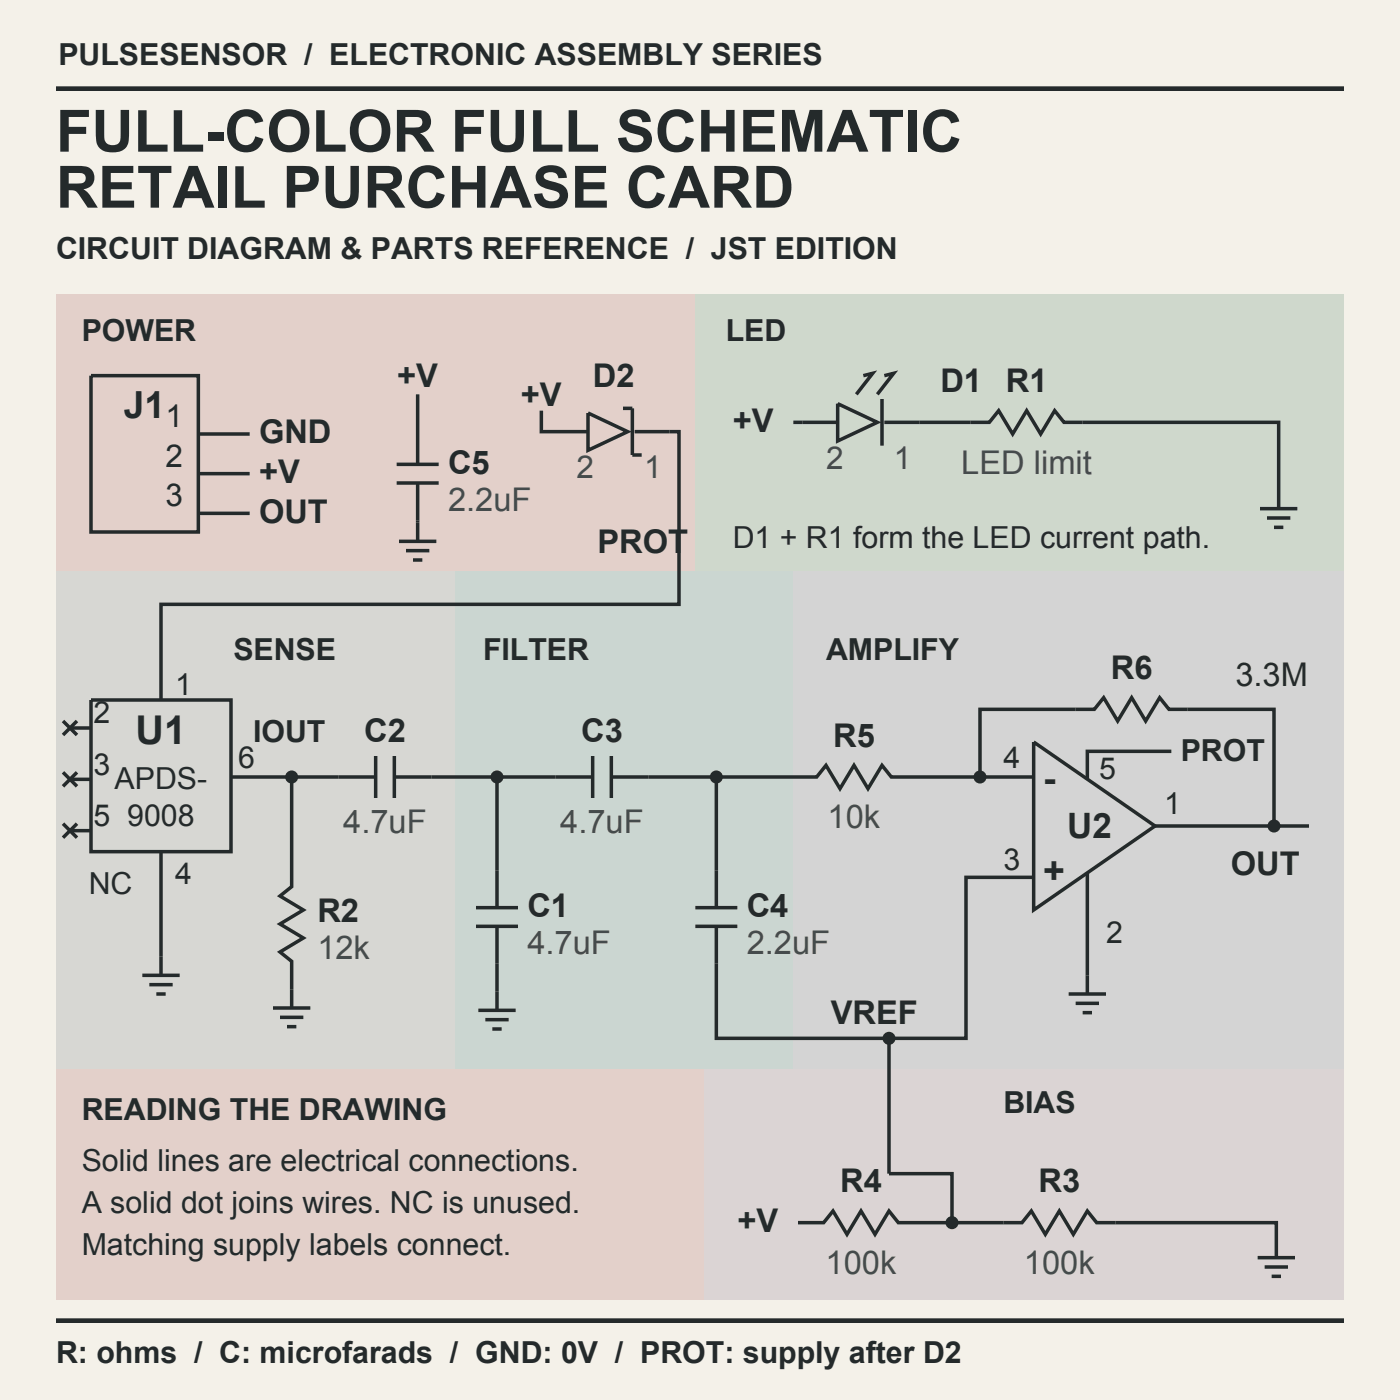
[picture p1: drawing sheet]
<svg xmlns="http://www.w3.org/2000/svg" width="102mm" height="102mm" viewBox="0 0 102 102" stroke-linecap="round" stroke-linejoin="round" font-family="sans-serif">
<path d="M0 0h101.6v101.6h-101.6z" fill-rule="evenodd" fill="#f4f1e9"/>
<path d="M4.1 6.4h93.4" fill="none" stroke="#242a2b" stroke-width=".34"/>
<path d="M4.1 21.3h46.4v20.2h-46.4z" fill-rule="evenodd" fill="#e3d0ca"/>
<path d="M50.5 21.3h47v20.2h-47z" fill-rule="evenodd" fill="#cfd8cc"/>
<path d="M4.1 41.5h28.9v36.1h-28.9z" fill-rule="evenodd" fill="#d7d7d3"/>
<path d="M33 41.5h24.6v36.1h-24.6z" fill-rule="evenodd" fill="#cbd6d1"/>
<path d="M57.6 41.5h39.9v36.1h-39.9z" fill-rule="evenodd" fill="#d4d4d4"/>
<path d="M4.1 77.6h47v16.7h-47z" fill-rule="evenodd" fill="#e3d0ca"/>
<path d="M51.1 77.6h46.4v16.7h-46.4z" fill-rule="evenodd" fill="#dbd4d4"/>
<g fill="none" stroke="#242a2b" stroke-width=".25">
<path d="M6.6 27.3h7.8v11.3h-7.8zM14.4 31.5h3.7M14.4 34.4h3.7M14.4 37.3h3.7M28.8 33.7h3M28.8 35.1h3M29 39.3h2.7M29.5 40h1.7M30.3 28.6v5.1M30.3 35.1v4.2M39.3 29.8v1.5h3.4M42.7 30l2.9 1.3-2.9 1.4z"/>
<path d="M45.2 29.6h.7v3.4h.7M46.1 31.3h3.2v12.6h-37.6v6.9M57.6 30.6h3.2M60.8 29.3l2.9 1.3-2.9 1.4zM62.7 27.3l.6-.2-1.2 1.5M64 29v3.3M64.2 27.3l.7-.2-1.2 1.5M64.2 30.6h7.6l.7-.8 1 1.7 1-1.7 1 1.7 1-1.7 .7 .8h15.6v6.3M91.4 36.9h2.7M91.9 37.6h1.7M92.5 38.3h.6M4.6 52.3l1 1"/>
<path d="M4.6 56l1 1.1M4.6 59.8l1 1M5.1 52.8h1.5M5.1 56.6h1.5M5.6 52.3l-1 1M5.6 56l-1 1.1M5.6 59.8l-1 1M6.6 50.8h10.2v11h-10.2zM16.8 56.4h7.8M30 40.6h.6M5.1 60.3h1.5M10.3 70.8h2.7"/>
<path d="M10.8 71.5h1.7M11.3 72.1h.7M11.7 61.8v9"/>
</g>
<circle cx="21.2" cy="56.4" r=".47" fill="#242a2b"/>
<path d="M21.2 56.4v7.9l-.9 .7 1.7 1-1.7 1.1 1.7 1-1.7 1 .9 .7v3.4M24.6 56.4h2.7M27.3 54.9v3M28.6 56.4h11.7M28.6 54.9v3M19.8 73.2h2.7M20.3 73.8h1.7M20.8 74.5h.7" fill="none" stroke="#242a2b" stroke-width=".25"/>
<circle cx="36.1" cy="56.4" r=".47" fill="#242a2b"/>
<path d="M40.3 56.4h2.7M43 54.9v3M44.4 56.4h13.5M44.4 54.9v3" fill="none" stroke="#242a2b" stroke-width=".25"/>
<circle cx="52" cy="56.4" r=".47" fill="#242a2b"/>
<path d="M57.9 56.4h1.4l.6-.9 1.1 1.7 1-1.7 1 1.7 1-1.7 .7 .9h10.3" fill="none" stroke="#242a2b" stroke-width=".25"/>
<circle cx="71.1" cy="56.4" r=".47" fill="#242a2b"/>
<g fill="none" stroke="#242a2b" stroke-width=".25">
<path d="M36.1 56.4v9.5M52 56.4v9.5M75 53.8l8.8 6.1-8.8 6.1zM83.8 59.9h11.2M34.5 65.9h3.1M34.5 67.2h3.1M34.7 73.3h2.7M35.2 74h1.7M35.7 74.7h.7M36.1 67.2v6.1M50.5 65.9h3M50.5 67.2h3"/>
<path d="M52 67.2v2.7"/>
</g>
<circle cx="92.5" cy="59.9" r=".47" fill="#242a2b"/>
<path d="M71.1 56.4v-4.9h8.3l.7-.9 1 1.7 1-1.7 1 1.7 1.1-1.7 .6 .9h7.7v8.4M85 54.5h-6.1v2.1M75 63.7h-4.9v11.7h-18.1v-5.5M77.6 72.1h2.7M78.1 72.8h1.7M78.6 73.5h.6M78.9 63.3v8.8" fill="none" stroke="#242a2b" stroke-width=".25"/>
<circle cx="64.5" cy="75.4" r=".47" fill="#242a2b"/>
<path d="M64.5 75.4v9.8M57.9 88.7h1.9l.7-.8 1 1.7 1-1.7 1 1.7 1-1.7 .7 .8h7.6" fill="none" stroke="#242a2b" stroke-width=".25"/>
<circle cx="69.1" cy="88.7" r=".47" fill="#242a2b"/>
<path d="M64.5 85.2h4.6v3.5M72.8 88.7h1.4l.6-.8 1.1 1.7 1-1.7 1 1.7 1-1.7 .7 .8h13v2.6M91.3 91.3h2.7M91.8 91.9h1.7M92.3 92.6h.7" fill="none" stroke="#242a2b" stroke-width=".25"/>
<path d="M4.1 95.8h93.4" fill="none" stroke="#242a2b" stroke-width=".34"/>
<g font-size="4.2" fill="#242a2b">
<text x="4.1" y="11">FULL-COLOR FULL SCHEMATIC</text>
<text x="4.1" y="15.1">RETAIL PURCHASE CARD</text>
</g>
<text font-size="2.9" fill="#242a2b" x="9.8" y="54">U1</text>
<g font-size="2.7" fill="#242a2b">
<text x="9" y="30.3">J1</text>
<text x="75.7" y="57.4">-</text>
<text x="75.7" y="64.2">+</text>
</g>
<text font-size="2.5" fill="#242a2b" x="77.5" y="60.8">U2</text>
<g font-size="2.4" fill="#242a2b">
<text x="28.8" y="28.1">+V</text>
<text x="37.8" y="29.5">+V</text>
<text x="43" y="28.1">D2</text>
<text x="68.2" y="28.4">D1</text>
<text x="73" y="28.4">R1</text>
<text x="18.8" y="32.2">GND</text>
<text x="18.8" y="35.1">+V</text>
<text x="32.5" y="34.4">C5</text>
<text x="53.2" y="31.3">+V</text>
<text x="18.8" y="37.9">OUT</text>
<text x="43.3" y="40.1">PROT</text>
<text x="26.4" y="53.8">C2</text>
<text x="42.2" y="53.8">C3</text>
<text x="80.6" y="49.3">R6</text>
<text x="89.7" y="49.8">3.3M</text>
<text x="60.5" y="54.2">R5</text>
<text x="89.3" y="63.5">OUT</text>
<text x="23" y="66.9">R2</text>
<text x="38.3" y="66.5">C1</text>
<text x="54.2" y="66.5">C4</text>
<text x="60.3" y="74.3">VREF</text>
<text x="53.5" y="89.4">+V</text>
<text x="61" y="86.5">R4</text>
<text x="75.4" y="86.5">R3</text>
</g>
<g font-size="2.4" fill="#454b4c">
<text x="69.8" y="34.4">LED limit</text>
<text x="32.5" y="37.1">2.2uF</text>
<text x="24.9" y="60.5">4.7uF</text>
<text x="40.7" y="60.5">4.7uF</text>
<text x="60.1" y="60.1">10k</text>
<text x="23" y="69.6">12k</text>
<text x="38.3" y="69.3">4.7uF</text>
<text x="54.2" y="69.3">2.2uF</text>
<text x="59.9" y="92.5">100k</text>
<text x="74.3" y="92.5">100k</text>
</g>
<g font-size="2.3" fill="#242a2b">
<text x="12" y="31">1</text>
<text x="12" y="33.9">2</text>
<text x="12" y="36.7">3</text>
</g>
<g font-size="2.3" fill="#454b4c">
<text x="41.8" y="34.7">2</text>
<text x="46.7" y="34.7">1</text>
<text x="59.9" y="34">2</text>
<text x="64.9" y="34">1</text>
</g>
<g font-size="2.2" fill="#242a2b">
<text x="4.2" y="4.7">PULSESENSOR / ELECTRONIC ASSEMBLY SERIES</text>
<text x="4.1" y="18.8">CIRCUIT DIAGRAM &amp; PARTS REFERENCE / JST EDITION</text>
<text x="5.9" y="24.7">POWER</text>
<text x="52.7" y="24.7">LED</text>
<text x="53.2" y="39.8">D1 + R1 form the LED current path.</text>
<text x="16.9" y="47.9">SENSE</text>
<text x="35.1" y="47.9">FILTER</text>
<text x="59.9" y="47.9">AMPLIFY</text>
<text x="6.8" y="52.5">2</text>
<text x="12.7" y="50.5">1</text>
<text x="18.4" y="53.8">IOUT</text>
<text x="6.8" y="56.2">3</text>
<text x="6.8" y="59.9">5</text>
<text x="8.3" y="57.2">APDS-</text>
<text x="9.2" y="59.9">9008</text>
<text x="17.3" y="55.7">6</text>
<text x="72.8" y="55.7">4</text>
<text x="79.8" y="56.6">5</text>
<text x="84.5" y="59.1">1</text>
<text x="85.7" y="55.2">PROT</text>
<text x="6.4" y="64.9">NC</text>
<text x="12.7" y="64.2">4</text>
<text x="72.8" y="63.2">3</text>
<text x="80.3" y="68.4">2</text>
<text x="5.9" y="81.3">READING THE DRAWING</text>
<text x="72.8" y="80.8">BIAS</text>
<text x="5.9" y="85">Solid lines are electrical connections.</text>
<text x="5.9" y="88.1">A solid dot joins wires. NC is unused.</text>
<text x="5.9" y="91.1">Matching supply labels connect.</text>
<text x="4.1" y="98.9">R: ohms / C: microfarads / GND: 0V / PROT: supply after D2</text>
</g>
</svg>
